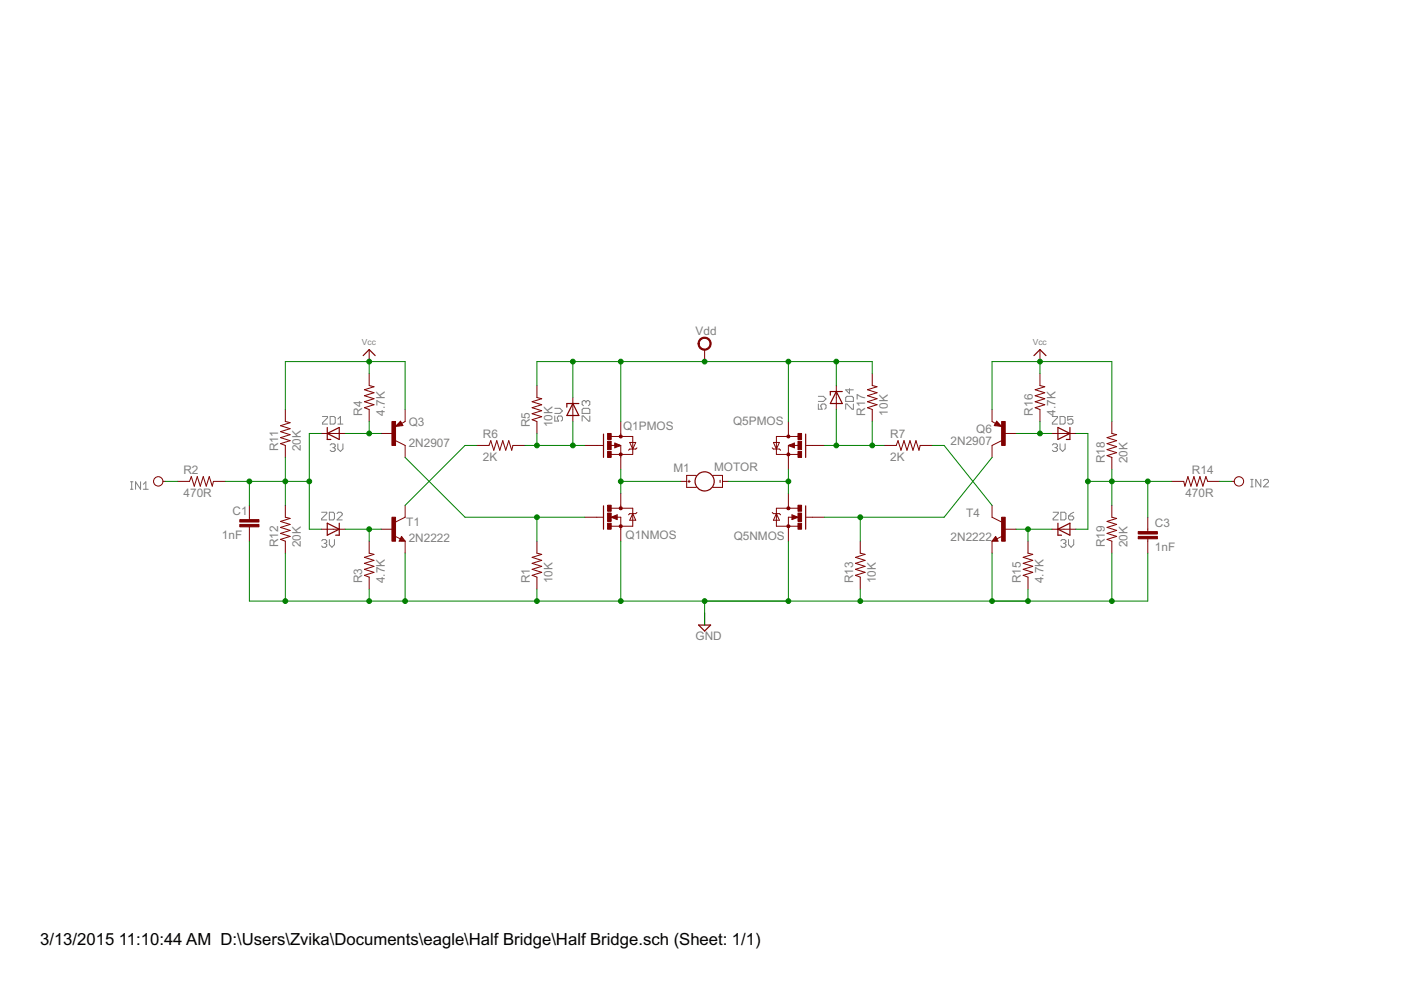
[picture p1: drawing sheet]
<?xml version="1.0" encoding="utf-8"?>
<!DOCTYPE eagle SYSTEM "eagle.dtd">
<!--
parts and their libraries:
SparkFun-DiscreteSemi: Licensing: Creative Commons ShareAlike 4.0 International - https://creativecommons.org/licenses/by-sa/4.0
-->
<eagle version="7.2.0">
<drawing>
<settings>
<setting alwaysvectorfont="no"/>
<setting verticaltext="up"/>
</settings>
<grid distance="0.1" unitdist="inch" unit="inch" style="lines" multiple="1" display="no" altdistance="0.01" altunitdist="inch" altunit="inch"/>
<schematic xreflabel="%F%N/%S.%C%R" xrefpart="/%S.%C%R">
<libraries>
<library name="SparkFun-DiscreteSemi">
<symbols>
<symbol name="MOSFET-NCHANNEL">
<wire x1="-3.6576" y1="2.413" x2="-3.6576" y2="-2.54" width="0.254" layer="94"/>
<wire x1="0" y1="1.905" x2="-2.0066" y2="1.905" width="0.1524" layer="94"/>
<wire x1="0" y1="0" x2="0" y2="-1.905" width="0.1524" layer="94"/>
<wire x1="-2.032" y1="-1.905" x2="0" y2="-1.905" width="0.1524" layer="94"/>
<wire x1="0" y1="2.54" x2="0" y2="1.905" width="0.1524" layer="94"/>
<wire x1="0" y1="1.905" x2="2.54" y2="1.905" width="0.1524" layer="94"/>
<wire x1="2.54" y1="-1.905" x2="0" y2="-1.905" width="0.1524" layer="94"/>
<wire x1="0" y1="-1.905" x2="0" y2="-2.54" width="0.1524" layer="94"/>
<wire x1="-3.81" y1="0" x2="-5.08" y2="0" width="0.1524" layer="94"/>
<wire x1="-2.032" y1="0" x2="-0.762" y2="-0.508" width="0.1524" layer="94"/>
<wire x1="-0.762" y1="-0.508" x2="-0.762" y2="0.508" width="0.1524" layer="94"/>
<wire x1="-0.762" y1="0.508" x2="-2.032" y2="0" width="0.1524" layer="94"/>
<wire x1="-0.889" y1="0" x2="0" y2="0" width="0.1524" layer="94"/>
<wire x1="-0.889" y1="0.254" x2="-1.778" y2="0" width="0.3048" layer="94"/>
<wire x1="-1.778" y1="0" x2="-0.889" y2="-0.254" width="0.3048" layer="94"/>
<wire x1="-0.889" y1="-0.254" x2="-0.889" y2="0" width="0.3048" layer="94"/>
<wire x1="-0.889" y1="0" x2="-1.143" y2="0" width="0.3048" layer="94"/>
<wire x1="2.54" y1="1.905" x2="2.54" y2="0.762" width="0.1524" layer="94"/>
<wire x1="2.54" y1="0.762" x2="2.54" y2="-1.905" width="0.1524" layer="94"/>
<wire x1="2.54" y1="0.762" x2="1.905" y2="-0.635" width="0.1524" layer="94"/>
<wire x1="1.905" y1="-0.635" x2="3.175" y2="-0.635" width="0.1524" layer="94"/>
<wire x1="3.175" y1="-0.635" x2="2.54" y2="0.762" width="0.1524" layer="94"/>
<wire x1="1.905" y1="0.762" x2="2.54" y2="0.762" width="0.1524" layer="94"/>
<wire x1="2.54" y1="0.762" x2="3.175" y2="0.762" width="0.1524" layer="94"/>
<wire x1="3.175" y1="0.762" x2="3.429" y2="1.016" width="0.1524" layer="94"/>
<wire x1="1.905" y1="0.762" x2="1.651" y2="0.508" width="0.1524" layer="94"/>
<circle x="0" y="-1.905" radius="0.127" width="0.4064" layer="94"/>
<circle x="0" y="1.905" radius="0.127" width="0.4064" layer="94"/>
<text x="5.08" y="2.54" size="1.778" layer="95">&gt;NAME</text>
<text x="5.08" y="0" size="1.778" layer="96">&gt;VALUE</text>
<text x="-1.27" y="2.54" size="0.8128" layer="93">D</text>
<text x="-1.27" y="-3.556" size="0.8128" layer="93">S</text>
<text x="-5.08" y="-1.27" size="0.8128" layer="93">G</text>
<rectangle x1="-2.794" y1="-2.54" x2="-2.032" y2="-1.27" layer="94"/>
<rectangle x1="-2.794" y1="1.27" x2="-2.032" y2="2.54" layer="94"/>
<rectangle x1="-2.794" y1="-0.889" x2="-2.032" y2="0.889" layer="94"/>
<pin name="G" x="-7.62" y="0" visible="off" length="short" direction="pas"/>
<pin name="D" x="0" y="5.08" visible="off" length="short" direction="pas" rot="R270"/>
<pin name="S" x="0" y="-5.08" visible="off" length="short" direction="pas" rot="R90"/>
</symbol>
<symbol name="MOSFET-PCHANNEL">
<wire x1="-3.6576" y1="2.413" x2="-3.6576" y2="-2.54" width="0.254" layer="94"/>
<wire x1="0" y1="1.905" x2="-2.0066" y2="1.905" width="0.1524" layer="94"/>
<wire x1="0" y1="0" x2="0" y2="-1.905" width="0.1524" layer="94"/>
<wire x1="-2.032" y1="-1.905" x2="0" y2="-1.905" width="0.1524" layer="94"/>
<wire x1="0" y1="2.54" x2="0" y2="1.905" width="0.1524" layer="94"/>
<wire x1="0" y1="1.905" x2="2.54" y2="1.905" width="0.1524" layer="94"/>
<wire x1="2.54" y1="-1.905" x2="0" y2="-1.905" width="0.1524" layer="94"/>
<wire x1="0" y1="-1.905" x2="0" y2="-2.54" width="0.1524" layer="94"/>
<wire x1="2.54" y1="-1.905" x2="2.54" y2="-0.762" width="0.1524" layer="94"/>
<wire x1="2.54" y1="-0.762" x2="2.54" y2="1.905" width="0.1524" layer="94"/>
<wire x1="2.54" y1="-0.762" x2="3.175" y2="0.635" width="0.1524" layer="94"/>
<wire x1="3.175" y1="0.635" x2="1.905" y2="0.635" width="0.1524" layer="94"/>
<wire x1="1.905" y1="0.635" x2="2.54" y2="-0.762" width="0.1524" layer="94"/>
<wire x1="3.175" y1="-0.762" x2="2.54" y2="-0.762" width="0.1524" layer="94"/>
<wire x1="2.54" y1="-0.762" x2="1.905" y2="-0.762" width="0.1524" layer="94"/>
<wire x1="1.905" y1="-0.762" x2="1.651" y2="-1.016" width="0.1524" layer="94"/>
<wire x1="3.175" y1="-0.762" x2="3.429" y2="-0.508" width="0.1524" layer="94"/>
<wire x1="0" y1="0" x2="-1.27" y2="0.508" width="0.1524" layer="94"/>
<wire x1="-1.27" y1="0.508" x2="-1.27" y2="-0.508" width="0.1524" layer="94"/>
<wire x1="-1.27" y1="-0.508" x2="0" y2="0" width="0.1524" layer="94"/>
<wire x1="-1.143" y1="0" x2="-2.032" y2="0" width="0.1524" layer="94"/>
<wire x1="-1.143" y1="-0.254" x2="-0.254" y2="0" width="0.3048" layer="94"/>
<wire x1="-0.254" y1="0" x2="-1.143" y2="0.254" width="0.3048" layer="94"/>
<wire x1="-1.143" y1="0.254" x2="-1.143" y2="0" width="0.3048" layer="94"/>
<wire x1="-1.143" y1="0" x2="-0.889" y2="0" width="0.3048" layer="94"/>
<wire x1="-3.81" y1="0" x2="-5.08" y2="0" width="0.1524" layer="94"/>
<circle x="0" y="-1.905" radius="0.127" width="0.4064" layer="94"/>
<circle x="0" y="1.905" radius="0.127" width="0.4064" layer="94"/>
<text x="5.08" y="2.54" size="1.778" layer="95">&gt;NAME</text>
<text x="5.08" y="0" size="1.778" layer="96">&gt;VALUE</text>
<text x="-1.27" y="2.54" size="0.8128" layer="93">D</text>
<text x="-1.27" y="-3.556" size="0.8128" layer="93">S</text>
<text x="-5.08" y="-1.27" size="0.8128" layer="93">G</text>
<rectangle x1="-2.794" y1="-2.54" x2="-2.032" y2="-1.27" layer="94"/>
<rectangle x1="-2.794" y1="1.27" x2="-2.032" y2="2.54" layer="94"/>
<rectangle x1="-2.794" y1="-0.889" x2="-2.032" y2="0.889" layer="94"/>
<pin name="G" x="-7.62" y="0" visible="off" length="short" direction="pas"/>
<pin name="D" x="0" y="5.08" visible="off" length="short" direction="pas" rot="R270"/>
<pin name="S" x="0" y="-5.08" visible="off" length="short" direction="pas" rot="R90"/>
</symbol>
</symbols>
<devicesets>
<deviceset name="IRF7509" prefix="Q" uservalue="yes">
<gates>
<gate name="NMOS" symbol="MOSFET-NCHANNEL" x="-2.54" y="0"/>
<gate name="PMOS" symbol="MOSFET-PCHANNEL" x="-2.54" y="-20.32"/>
</gates>
<devices>
<device name="" package="MSOP8">
<connects>
<connect gate="NMOS" pin="D" pad="7 8"/>
<connect gate="NMOS" pin="G" pad="2"/>
<connect gate="NMOS" pin="S" pad="1"/>
<connect gate="PMOS" pin="D" pad="5 6"/>
<connect gate="PMOS" pin="G" pad="4"/>
<connect gate="PMOS" pin="S" pad="3"/>
</connects>
<technologies>
<technology name="">
<attribute name="PROD_ID" value="TRANS-07913"/>
</technology>
</technologies>
</device>
</devices>
</deviceset>
</devicesets>
</library>
<library name="adafruit">
<symbols>
<symbol name="NPN">
<wire x1="2.54" y1="2.54" x2="0.508" y2="1.524" width="0.1524" layer="94"/>
<wire x1="1.778" y1="-1.524" x2="2.54" y2="-2.54" width="0.1524" layer="94"/>
<wire x1="2.54" y1="-2.54" x2="1.27" y2="-2.54" width="0.1524" layer="94"/>
<wire x1="1.27" y1="-2.54" x2="1.778" y2="-1.524" width="0.1524" layer="94"/>
<wire x1="1.54" y1="-2.04" x2="0.308" y2="-1.424" width="0.1524" layer="94"/>
<wire x1="1.524" y1="-2.413" x2="2.286" y2="-2.413" width="0.254" layer="94"/>
<wire x1="2.286" y1="-2.413" x2="1.778" y2="-1.778" width="0.254" layer="94"/>
<wire x1="1.778" y1="-1.778" x2="1.524" y2="-2.286" width="0.254" layer="94"/>
<wire x1="1.524" y1="-2.286" x2="1.905" y2="-2.286" width="0.254" layer="94"/>
<wire x1="1.905" y1="-2.286" x2="1.778" y2="-2.032" width="0.254" layer="94"/>
<text x="-10.16" y="7.62" size="1.778" layer="95">&gt;NAME</text>
<text x="-10.16" y="5.08" size="1.778" layer="96">&gt;VALUE</text>
<rectangle x1="-0.254" y1="-2.54" x2="0.508" y2="2.54" layer="94"/>
<pin name="B" x="-2.54" y="0" visible="off" length="short" direction="pas" swaplevel="1"/>
<pin name="E" x="2.54" y="-5.08" visible="off" length="short" direction="pas" swaplevel="3" rot="R90"/>
<pin name="C" x="2.54" y="5.08" visible="off" length="short" direction="pas" swaplevel="2" rot="R270"/>
</symbol>
<symbol name="PNP">
<wire x1="2.086" y1="1.678" x2="1.578" y2="2.594" width="0.1524" layer="94"/>
<wire x1="1.578" y1="2.594" x2="0.516" y2="1.478" width="0.1524" layer="94"/>
<wire x1="0.516" y1="1.478" x2="2.086" y2="1.678" width="0.1524" layer="94"/>
<wire x1="2.54" y1="2.54" x2="1.808" y2="2.124" width="0.1524" layer="94"/>
<wire x1="2.54" y1="-2.54" x2="0.508" y2="-1.524" width="0.1524" layer="94"/>
<wire x1="1.905" y1="1.778" x2="1.524" y2="2.413" width="0.254" layer="94"/>
<wire x1="1.524" y1="2.413" x2="0.762" y2="1.651" width="0.254" layer="94"/>
<wire x1="0.762" y1="1.651" x2="1.778" y2="1.778" width="0.254" layer="94"/>
<wire x1="1.778" y1="1.778" x2="1.524" y2="2.159" width="0.254" layer="94"/>
<wire x1="1.524" y1="2.159" x2="1.143" y2="1.905" width="0.254" layer="94"/>
<wire x1="1.143" y1="1.905" x2="1.524" y2="1.905" width="0.254" layer="94"/>
<text x="-10.16" y="7.62" size="1.778" layer="95">&gt;NAME</text>
<text x="-10.16" y="5.08" size="1.778" layer="96">&gt;VALUE</text>
<rectangle x1="-0.254" y1="-2.54" x2="0.508" y2="2.54" layer="94"/>
<pin name="B" x="-2.54" y="0" visible="off" length="short" direction="pas"/>
<pin name="E" x="2.54" y="5.08" visible="off" length="short" direction="pas" rot="R270"/>
<pin name="C" x="2.54" y="-5.08" visible="off" length="short" direction="pas" rot="R90"/>
</symbol>
</symbols>
<devicesets>
<deviceset name="2N2222" prefix="T">
<gates>
<gate name="G$1" symbol="NPN" x="0" y="0"/>
</gates>
<devices>
<device name="" package="TO92-EBC-OVAL">
<connects>
<connect gate="G$1" pin="B" pad="B"/>
<connect gate="G$1" pin="C" pad="C"/>
<connect gate="G$1" pin="E" pad="E"/>
</connects>
<technologies>
<technology name=""/>
</technologies>
</device>
</devices>
</deviceset>
<deviceset name="2N2907*" prefix="Q">
<gates>
<gate name="G$1" symbol="PNP" x="0" y="0"/>
</gates>
<devices>
<device name="" package="TO92-EBC-OVAL">
<connects>
<connect gate="G$1" pin="B" pad="B"/>
<connect gate="G$1" pin="C" pad="C"/>
<connect gate="G$1" pin="E" pad="E"/>
</connects>
<technologies>
<technology name=""/>
</technologies>
</device>
</devices>
</deviceset>
</devicesets>
</library>
<library name="ATTiny Fuse Reset with 12V Charge Pump">
<symbols>
<symbol name="ZENER">
<wire x1="-1.27" y1="-1.27" x2="1.27" y2="0" width="0.254" layer="94"/>
<wire x1="1.27" y1="0" x2="-1.27" y2="1.27" width="0.254" layer="94"/>
<wire x1="1.27" y1="1.27" x2="1.27" y2="0" width="0.254" layer="94"/>
<wire x1="-1.27" y1="1.27" x2="-1.27" y2="-1.27" width="0.254" layer="94"/>
<wire x1="1.27" y1="0" x2="1.27" y2="-1.27" width="0.254" layer="94"/>
<wire x1="1.27" y1="-1.27" x2="0.508" y2="-1.27" width="0.254" layer="94"/>
<pin name="A" x="-2.54" y="0" visible="off" length="short" direction="pas"/>
<pin name="C" x="2.54" y="0" visible="off" length="short" direction="pas" rot="R180"/>
<text x="-2.54" y="1.905" size="1.778" layer="95" font="vector">&gt;NAME</text>
<text x="-2.54" y="-3.8989" size="1.778" layer="96" font="vector">&gt;VALUE</text>
</symbol>
<symbol name="VCC">
<wire x1="-1.27" y1="-1.27" x2="0" y2="0" width="0.254" layer="94"/>
<wire x1="0" y1="0" x2="1.27" y2="-1.27" width="0.254" layer="94"/>
<pin name="VCC" x="0" y="-2.54" visible="off" length="short" direction="sup" rot="R90"/>
<text x="-1.524" y="1.016" size="1.27" layer="96">&gt;VALUE</text>
</symbol>
<symbol name="GND">
<wire x1="-1.27" y1="0" x2="1.27" y2="0" width="0.254" layer="94"/>
<wire x1="1.27" y1="0" x2="0" y2="-1.27" width="0.254" layer="94"/>
<wire x1="0" y1="-1.27" x2="-1.27" y2="0" width="0.254" layer="94"/>
<pin name="GND" x="0" y="2.54" visible="off" length="short" direction="sup" rot="R270"/>
<text x="-1.905" y="-3.175" size="1.778" layer="96">&gt;VALUE</text>
</symbol>
</symbols>
<devicesets>
<deviceset name="ZENER" prefix="ZD" uservalue="yes">
<gates>
<gate name="G$1" symbol="ZENER" x="0" y="0"/>
</gates>
<devices>
<device name="SOD-123" package="SOD-123">
<connects>
<connect gate="G$1" pin="A" pad="A"/>
<connect gate="G$1" pin="C" pad="C"/>
</connects>
<technologies>
<technology name=""/>
</technologies>
</device>
<device name="SOD-323F" package="SOD-323F">
<connects>
<connect gate="G$1" pin="A" pad="A"/>
<connect gate="G$1" pin="C" pad="C"/>
</connects>
<technologies>
<technology name=""/>
</technologies>
</device>
</devices>
</deviceset>
<deviceset name="VCC" prefix="P+">
<gates>
<gate name="VCC" symbol="VCC" x="0" y="0"/>
</gates>
<devices>
<device name="">
<technologies>
<technology name=""/>
</technologies>
</device>
</devices>
</deviceset>
<deviceset name="GND" prefix="SUPPLY">
<gates>
<gate name="GND" symbol="GND" x="0" y="0"/>
</gates>
<devices>
<device name="">
<technologies>
<technology name=""/>
</technologies>
</device>
</devices>
</deviceset>
</devicesets>
</library>
<library name="ATtami">
<symbols>
<symbol name="RESISTOR">
<wire x1="-2.54" y1="0" x2="-2.159" y2="1.016" width="0.1524" layer="94"/>
<wire x1="-2.159" y1="1.016" x2="-1.524" y2="-1.016" width="0.1524" layer="94"/>
<wire x1="-1.524" y1="-1.016" x2="-0.889" y2="1.016" width="0.1524" layer="94"/>
<wire x1="-0.889" y1="1.016" x2="-0.254" y2="-1.016" width="0.1524" layer="94"/>
<wire x1="-0.254" y1="-1.016" x2="0.381" y2="1.016" width="0.1524" layer="94"/>
<wire x1="0.381" y1="1.016" x2="1.016" y2="-1.016" width="0.1524" layer="94"/>
<wire x1="1.016" y1="-1.016" x2="1.651" y2="1.016" width="0.1524" layer="94"/>
<wire x1="1.651" y1="1.016" x2="2.286" y2="-1.016" width="0.1524" layer="94"/>
<wire x1="2.286" y1="-1.016" x2="2.54" y2="0" width="0.1524" layer="94"/>
<text x="-3.81" y="1.4986" size="1.778" layer="95">&gt;NAME</text>
<text x="-3.81" y="-3.302" size="1.778" layer="96">&gt;VALUE</text>
<pin name="2" x="5.08" y="0" visible="off" length="short" direction="pas" swaplevel="1" rot="R180"/>
<pin name="1" x="-5.08" y="0" visible="off" length="short" direction="pas" swaplevel="1"/>
</symbol>
<symbol name="CAP">
<wire x1="0" y1="2.54" x2="0" y2="2.032" width="0.1524" layer="94"/>
<wire x1="0" y1="0" x2="0" y2="0.508" width="0.1524" layer="94"/>
<text x="1.524" y="2.921" size="1.778" layer="95">&gt;NAME</text>
<text x="1.524" y="-2.159" size="1.778" layer="96">&gt;VALUE</text>
<rectangle x1="-2.032" y1="0.508" x2="2.032" y2="1.016" layer="94"/>
<rectangle x1="-2.032" y1="1.524" x2="2.032" y2="2.032" layer="94"/>
<pin name="1" x="0" y="5.08" visible="off" length="short" direction="pas" swaplevel="1" rot="R270"/>
<pin name="2" x="0" y="-2.54" visible="off" length="short" direction="pas" swaplevel="1" rot="R90"/>
</symbol>
</symbols>
<devicesets>
<deviceset name="RESISTOR" prefix="R" uservalue="yes">
<gates>
<gate name="G$1" symbol="RESISTOR" x="0" y="0"/>
</gates>
<devices>
<device name="0805-RES" package="0805">
<connects>
<connect gate="G$1" pin="1" pad="1"/>
<connect gate="G$1" pin="2" pad="2"/>
</connects>
<technologies>
<technology name=""/>
</technologies>
</device>
</devices>
</deviceset>
<deviceset name="CAP" prefix="C" uservalue="yes">
<gates>
<gate name="G$1" symbol="CAP" x="0" y="0"/>
</gates>
<devices>
<device name="0805" package="0805">
<connects>
<connect gate="G$1" pin="1" pad="1"/>
<connect gate="G$1" pin="2" pad="2"/>
</connects>
<technologies>
<technology name=""/>
</technologies>
</device>
</devices>
</deviceset>
</devicesets>
</library>
<library name="supply2">
<symbols>
<symbol name="VCC">
<circle x="0" y="1.27" radius="1.27" width="0.254" layer="94"/>
<text x="-1.905" y="3.175" size="1.778" layer="96">&gt;VALUE</text>
<pin name="VCC" x="0" y="-2.54" visible="off" length="short" direction="sup" rot="R90"/>
</symbol>
</symbols>
<devicesets>
<deviceset name="VCC" prefix="SUPPLY">
<gates>
<gate name="G$1" symbol="VCC" x="0" y="0"/>
</gates>
<devices>
<device name="">
<technologies>
<technology name=""/>
</technologies>
</device>
</devices>
</deviceset>
</devicesets>
</library>
<library name="dp_devices">
<symbols>
<symbol name="TERMINAL">
<text x="-2.54" y="0.635" size="1.778" layer="95" font="vector" ratio="12">&gt;NAME</text>
<pin name="P" x="0" y="-2.54" visible="off" length="short" direction="pas" function="dot" rot="R90"/>
</symbol>
</symbols>
<devicesets>
<deviceset name="PAD_TERMINAL" prefix="T">
<gates>
<gate name="T" symbol="TERMINAL" x="0" y="0"/>
</gates>
<devices>
<device name="-4.1MMROUND" package="PAD_ROUND_4.1MM">
<connects>
<connect gate="T" pin="P" pad="P"/>
</connects>
<technologies>
<technology name=""/>
</technologies>
</device>
</devices>
</deviceset>
</devicesets>
</library>
<library name="SparkFun-Electromechanical">
<symbols>
<symbol name="MOTOR">
<wire x1="-1.27" y1="3.81" x2="-1.27" y2="1.778" width="0.2032" layer="94"/>
<wire x1="-1.27" y1="3.81" x2="0" y2="3.81" width="0.2032" layer="94"/>
<wire x1="0" y1="3.81" x2="1.27" y2="3.81" width="0.2032" layer="94"/>
<wire x1="1.27" y1="3.81" x2="1.27" y2="1.778" width="0.2032" layer="94"/>
<wire x1="1.27" y1="-3.81" x2="1.27" y2="-1.778" width="0.2032" layer="94"/>
<wire x1="1.27" y1="-3.81" x2="0" y2="-3.81" width="0.2032" layer="94"/>
<wire x1="0" y1="-3.81" x2="-1.27" y2="-3.81" width="0.2032" layer="94"/>
<wire x1="-1.27" y1="-3.81" x2="-1.27" y2="-1.778" width="0.2032" layer="94"/>
<wire x1="0" y1="5.08" x2="0" y2="3.81" width="0.1524" layer="94"/>
<wire x1="0" y1="-5.08" x2="0" y2="-3.81" width="0.1524" layer="94"/>
<wire x1="0.254" y1="3.302" x2="-0.254" y2="3.302" width="0.1524" layer="94"/>
<wire x1="0" y1="3.556" x2="0" y2="3.048" width="0.1524" layer="94"/>
<wire x1="0.254" y1="-3.302" x2="-0.254" y2="-3.302" width="0.1524" layer="94"/>
<circle x="0" y="0" radius="2.032" width="0.254" layer="94"/>
<text x="2.54" y="0" size="1.778" layer="95">&gt;NAME</text>
<text x="2.54" y="-2.54" size="1.778" layer="96">&gt;VALUE</text>
<pin name="+" x="0" y="5.08" visible="off" length="point" rot="R270"/>
<pin name="-" x="0" y="-5.08" visible="off" length="point" rot="R270"/>
</symbol>
</symbols>
<devicesets>
<deviceset name="MOTOR">
<gates>
<gate name="G$1" symbol="MOTOR" x="0" y="0"/>
</gates>
<devices>
<device name="10MM" package="VIBE-MOTOR-10MM">
<connects>
<connect gate="G$1" pin="+" pad="+"/>
<connect gate="G$1" pin="-" pad="-"/>
</connects>
<technologies>
<technology name=""/>
</technologies>
</device>
</devices>
</deviceset>
</devicesets>
</library>
</libraries>
<attributes>
</attributes>
<variantdefs>
</variantdefs>
<classes>
<class number="0" name="default" width="0" drill="0">
</class>
</classes>
<parts>
<part name="Q1" library="SparkFun-DiscreteSemi" deviceset="IRF7509" device=""/>
<part name="T1" library="adafruit" deviceset="2N2222" device=""/>
<part name="Q3" library="adafruit" deviceset="2N2907*" device=""/>
<part name="ZD1" library="ATTiny Fuse Reset with 12V Charge Pump" deviceset="ZENER" device="SOD-123" value="3V"/>
<part name="ZD2" library="ATTiny Fuse Reset with 12V Charge Pump" deviceset="ZENER" device="SOD-123" value="3V"/>
<part name="R1" library="ATtami" deviceset="RESISTOR" device="0805-RES" value="10K"/>
<part name="R2" library="ATtami" deviceset="RESISTOR" device="0805-RES" value="470R"/>
<part name="R3" library="ATtami" deviceset="RESISTOR" device="0805-RES" value="4.7K"/>
<part name="R4" library="ATtami" deviceset="RESISTOR" device="0805-RES" value="4.7K"/>
<part name="R5" library="ATtami" deviceset="RESISTOR" device="0805-RES" value="10K"/>
<part name="C1" library="ATtami" deviceset="CAP" device="0805" value="1nF"/>
<part name="R11" library="ATtami" deviceset="RESISTOR" device="0805-RES" value="20K"/>
<part name="R12" library="ATtami" deviceset="RESISTOR" device="0805-RES" value="20K"/>
<part name="P+1" library="ATTiny Fuse Reset with 12V Charge Pump" deviceset="VCC" device="" value="Vcc"/>
<part name="SUPPLY1" library="supply2" deviceset="VCC" device="" value="Vdd"/>
<part name="IN1" library="dp_devices" deviceset="PAD_TERMINAL" device="-4.1MMROUND" value="IN1"/>
<part name="Q5" library="SparkFun-DiscreteSemi" deviceset="IRF7509" device=""/>
<part name="T4" library="adafruit" deviceset="2N2222" device=""/>
<part name="Q6" library="adafruit" deviceset="2N2907*" device=""/>
<part name="ZD5" library="ATTiny Fuse Reset with 12V Charge Pump" deviceset="ZENER" device="SOD-123" value="3V"/>
<part name="ZD6" library="ATTiny Fuse Reset with 12V Charge Pump" deviceset="ZENER" device="SOD-123" value="3V"/>
<part name="R13" library="ATtami" deviceset="RESISTOR" device="0805-RES" value="10K"/>
<part name="R14" library="ATtami" deviceset="RESISTOR" device="0805-RES" value="470R"/>
<part name="R15" library="ATtami" deviceset="RESISTOR" device="0805-RES" value="4.7K"/>
<part name="R16" library="ATtami" deviceset="RESISTOR" device="0805-RES" value="4.7K"/>
<part name="R17" library="ATtami" deviceset="RESISTOR" device="0805-RES" value="10K"/>
<part name="C3" library="ATtami" deviceset="CAP" device="0805" value="1nF"/>
<part name="R18" library="ATtami" deviceset="RESISTOR" device="0805-RES" value="20K"/>
<part name="R19" library="ATtami" deviceset="RESISTOR" device="0805-RES" value="20K"/>
<part name="P+2" library="ATTiny Fuse Reset with 12V Charge Pump" deviceset="VCC" device="" value="Vcc"/>
<part name="IN2" library="dp_devices" deviceset="PAD_TERMINAL" device="-4.1MMROUND"/>
<part name="ZD3" library="ATTiny Fuse Reset with 12V Charge Pump" deviceset="ZENER" device="SOD-123" value="5V"/>
<part name="ZD4" library="ATTiny Fuse Reset with 12V Charge Pump" deviceset="ZENER" device="SOD-123" value="5V"/>
<part name="R6" library="ATtami" deviceset="RESISTOR" device="0805-RES" value="2K"/>
<part name="R7" library="ATtami" deviceset="RESISTOR" device="0805-RES" value="2K"/>
<part name="SUPPLY3" library="ATTiny Fuse Reset with 12V Charge Pump" deviceset="GND" device=""/>
<part name="M1" library="SparkFun-Electromechanical" deviceset="MOTOR" device="10MM" value="MOTOR"/>
</parts>
<sheets>
<sheet>
<plain>
</plain>
<instances>
<instance part="Q1" gate="NMOS" x="60.96" y="48.26" smashed="yes">
<attribute name="NAME" x="61.976" y="43.688" size="1.778" layer="95"/>
<attribute name="VALUE" x="66.04" y="48.26" size="1.778" layer="96"/>
</instance>
<instance part="Q1" gate="PMOS" x="60.96" y="63.5" smashed="yes">
<attribute name="NAME" x="61.468" y="66.802" size="1.778" layer="95"/>
<attribute name="VALUE" x="66.04" y="63.5" size="1.778" layer="96"/>
</instance>
<instance part="T1" gate="G$1" x="12.7" y="45.72" smashed="yes">
<attribute name="NAME" x="15.494" y="46.482" size="1.778" layer="95"/>
<attribute name="VALUE" x="16.002" y="42.926" size="1.778" layer="96"/>
</instance>
<instance part="Q3" gate="G$1" x="12.7" y="66.04" smashed="yes">
<attribute name="NAME" x="16.002" y="67.564" size="1.778" layer="95"/>
<attribute name="VALUE" x="16.002" y="63.246" size="1.778" layer="96"/>
</instance>
<instance part="ZD1" gate="G$1" x="0" y="66.04" rot="MR0"/>
<instance part="ZD2" gate="G$1" x="0" y="45.72"/>
<instance part="R1" gate="G$1" x="43.18" y="38.1" rot="R90"/>
<instance part="R2" gate="G$1" x="-27.94" y="55.88"/>
<instance part="R3" gate="G$1" x="7.62" y="38.1" rot="R90"/>
<instance part="R4" gate="G$1" x="7.62" y="73.66" rot="R90"/>
<instance part="R5" gate="G$1" x="43.18" y="71.12" rot="R90"/>
<instance part="C1" gate="G$1" x="-17.78" y="45.72" smashed="yes">
<attribute name="NAME" x="-21.336" y="48.641" size="1.778" layer="95"/>
<attribute name="VALUE" x="-19.304" y="45.339" size="1.778" layer="96" rot="R180"/>
</instance>
<instance part="R11" gate="G$1" x="-10.16" y="66.04" rot="R90"/>
<instance part="R12" gate="G$1" x="-10.16" y="45.72" rot="R90"/>
<instance part="P+1" gate="VCC" x="7.62" y="83.82"/>
<instance part="SUPPLY1" gate="G$1" x="78.74" y="83.82"/>
<instance part="IN1" gate="T" x="-38.1" y="55.88" smashed="yes" rot="R90">
<attribute name="NAME" x="-38.735" y="55.88" size="1.778" layer="95" font="vector" ratio="12" rot="R180"/>
</instance>
<instance part="Q5" gate="NMOS" x="96.52" y="48.26" smashed="yes" rot="MR0">
<attribute name="NAME" x="95.758" y="43.434" size="1.778" layer="95" rot="MR0"/>
<attribute name="VALUE" x="91.44" y="48.26" size="1.778" layer="96" rot="MR0"/>
</instance>
<instance part="Q5" gate="PMOS" x="96.52" y="63.5" smashed="yes" rot="MR0">
<attribute name="NAME" x="95.504" y="67.818" size="1.778" layer="95" rot="MR0"/>
<attribute name="VALUE" x="91.44" y="63.5" size="1.778" layer="96" rot="MR0"/>
</instance>
<instance part="T4" gate="G$1" x="142.24" y="45.72" smashed="yes" rot="MR0">
<attribute name="NAME" x="137.16" y="48.26" size="1.778" layer="95" rot="MR0"/>
<attribute name="VALUE" x="139.7" y="43.18" size="1.778" layer="96" rot="MR0"/>
</instance>
<instance part="Q6" gate="G$1" x="142.24" y="66.04" smashed="yes" rot="MR0">
<attribute name="NAME" x="139.7" y="66.04" size="1.778" layer="95" rot="MR0"/>
<attribute name="VALUE" x="139.7" y="63.5" size="1.778" layer="96" rot="MR0"/>
</instance>
<instance part="ZD5" gate="G$1" x="154.94" y="66.04"/>
<instance part="ZD6" gate="G$1" x="154.94" y="45.72" rot="MR0"/>
<instance part="R13" gate="G$1" x="111.76" y="38.1" rot="R90"/>
<instance part="R14" gate="G$1" x="182.88" y="55.88" rot="MR0"/>
<instance part="R15" gate="G$1" x="147.32" y="38.1" rot="R90"/>
<instance part="R16" gate="G$1" x="149.86" y="73.66" rot="R90"/>
<instance part="R17" gate="G$1" x="114.3" y="73.66" rot="R90"/>
<instance part="C3" gate="G$1" x="172.72" y="43.18"/>
<instance part="R18" gate="G$1" x="165.1" y="63.5" rot="R90"/>
<instance part="R19" gate="G$1" x="165.1" y="45.72" rot="R90"/>
<instance part="P+2" gate="VCC" x="149.86" y="83.82"/>
<instance part="IN2" gate="T" x="193.04" y="55.88" smashed="yes" rot="MR90">
<attribute name="NAME" x="194.437" y="56.388" size="1.778" layer="95" font="vector" ratio="12" rot="MR180"/>
</instance>
<instance part="ZD3" gate="G$1" x="50.8" y="71.12" rot="MR90"/>
<instance part="ZD4" gate="G$1" x="106.68" y="73.66" rot="MR90"/>
<instance part="R6" gate="G$1" x="35.56" y="63.5"/>
<instance part="R7" gate="G$1" x="121.92" y="63.5"/>
<instance part="SUPPLY3" gate="GND" x="78.74" y="25.4"/>
<instance part="M1" gate="G$1" x="78.74" y="55.88" smashed="yes" rot="R90">
<attribute name="NAME" x="72.136" y="57.912" size="1.778" layer="95"/>
<attribute name="VALUE" x="80.772" y="58.166" size="1.778" layer="96"/>
</instance>
</instances>
<busses>
</busses>
<nets>
<net name="N$2" class="0">
<segment>
<pinref part="T1" gate="G$1" pin="B"/>
<wire x1="10.16" y1="45.72" x2="7.62" y2="45.72" width="0.1524" layer="91"/>
<pinref part="R3" gate="G$1" pin="2"/>
<wire x1="7.62" y1="45.72" x2="7.62" y2="43.18" width="0.1524" layer="91"/>
<pinref part="ZD2" gate="G$1" pin="C"/>
<wire x1="7.62" y1="45.72" x2="2.54" y2="45.72" width="0.1524" layer="91"/>
<junction x="7.62" y="45.72"/>
</segment>
</net>
<net name="N$3" class="0">
<segment>
<pinref part="ZD1" gate="G$1" pin="A"/>
<pinref part="Q3" gate="G$1" pin="B"/>
<wire x1="2.54" y1="66.04" x2="7.62" y2="66.04" width="0.1524" layer="91"/>
<pinref part="R4" gate="G$1" pin="1"/>
<wire x1="7.62" y1="66.04" x2="10.16" y2="66.04" width="0.1524" layer="91"/>
<wire x1="7.62" y1="68.58" x2="7.62" y2="66.04" width="0.1524" layer="91"/>
<junction x="7.62" y="66.04"/>
</segment>
</net>
<net name="N$4" class="0">
<segment>
<pinref part="Q1" gate="NMOS" pin="G"/>
<pinref part="R1" gate="G$1" pin="2"/>
<wire x1="53.34" y1="48.26" x2="43.18" y2="48.26" width="0.1524" layer="91"/>
<wire x1="43.18" y1="48.26" x2="43.18" y2="43.18" width="0.1524" layer="91"/>
<pinref part="Q3" gate="G$1" pin="C"/>
<wire x1="15.24" y1="60.96" x2="27.94" y2="48.26" width="0.1524" layer="91"/>
<wire x1="27.94" y1="48.26" x2="43.18" y2="48.26" width="0.1524" layer="91"/>
<junction x="43.18" y="48.26"/>
</segment>
</net>
<net name="N$5" class="0">
<segment>
<pinref part="Q1" gate="PMOS" pin="G"/>
<pinref part="R5" gate="G$1" pin="1"/>
<wire x1="53.34" y1="63.5" x2="50.8" y2="63.5" width="0.1524" layer="91"/>
<wire x1="50.8" y1="63.5" x2="43.18" y2="63.5" width="0.1524" layer="91"/>
<wire x1="43.18" y1="63.5" x2="43.18" y2="66.04" width="0.1524" layer="91"/>
<junction x="43.18" y="63.5"/>
<pinref part="ZD3" gate="G$1" pin="A"/>
<wire x1="40.64" y1="63.5" x2="43.18" y2="63.5" width="0.1524" layer="91"/>
<wire x1="50.8" y1="68.58" x2="50.8" y2="63.5" width="0.1524" layer="91"/>
<pinref part="R6" gate="G$1" pin="2"/>
<junction x="50.8" y="63.5"/>
</segment>
</net>
<net name="N$9" class="0">
<segment>
<pinref part="R11" gate="G$1" pin="1"/>
<pinref part="R12" gate="G$1" pin="2"/>
<wire x1="-10.16" y1="60.96" x2="-10.16" y2="55.88" width="0.1524" layer="91"/>
<wire x1="-10.16" y1="50.8" x2="-10.16" y2="55.88" width="0.1524" layer="91"/>
<pinref part="ZD1" gate="G$1" pin="C"/>
<wire x1="-2.54" y1="66.04" x2="-5.08" y2="66.04" width="0.1524" layer="91"/>
<wire x1="-5.08" y1="66.04" x2="-5.08" y2="55.88" width="0.1524" layer="91"/>
<pinref part="ZD2" gate="G$1" pin="A"/>
<wire x1="-5.08" y1="55.88" x2="-5.08" y2="45.72" width="0.1524" layer="91"/>
<wire x1="-5.08" y1="45.72" x2="-2.54" y2="45.72" width="0.1524" layer="91"/>
<wire x1="-10.16" y1="55.88" x2="-5.08" y2="55.88" width="0.1524" layer="91"/>
<pinref part="R2" gate="G$1" pin="2"/>
<wire x1="-10.16" y1="55.88" x2="-17.78" y2="55.88" width="0.1524" layer="91"/>
<pinref part="C1" gate="G$1" pin="1"/>
<wire x1="-17.78" y1="55.88" x2="-22.86" y2="55.88" width="0.1524" layer="91"/>
<wire x1="-17.78" y1="50.8" x2="-17.78" y2="55.88" width="0.1524" layer="91"/>
<junction x="-17.78" y="55.88"/>
<junction x="-10.16" y="55.88"/>
<junction x="-5.08" y="55.88"/>
</segment>
</net>
<net name="N$10" class="0">
<segment>
<pinref part="Q1" gate="PMOS" pin="S"/>
<pinref part="Q1" gate="NMOS" pin="D"/>
<wire x1="60.96" y1="58.42" x2="60.96" y2="55.88" width="0.1524" layer="91"/>
<pinref part="M1" gate="G$1" pin="+"/>
<wire x1="60.96" y1="55.88" x2="60.96" y2="53.34" width="0.1524" layer="91"/>
<wire x1="73.66" y1="55.88" x2="60.96" y2="55.88" width="0.1524" layer="91"/>
<junction x="60.96" y="55.88"/>
</segment>
</net>
<net name="VCC" class="0">
<segment>
<pinref part="Q3" gate="G$1" pin="E"/>
<wire x1="15.24" y1="71.12" x2="15.24" y2="81.28" width="0.1524" layer="91"/>
<wire x1="15.24" y1="81.28" x2="7.62" y2="81.28" width="0.1524" layer="91"/>
<pinref part="R11" gate="G$1" pin="2"/>
<wire x1="7.62" y1="81.28" x2="-10.16" y2="81.28" width="0.1524" layer="91"/>
<wire x1="-10.16" y1="81.28" x2="-10.16" y2="71.12" width="0.1524" layer="91"/>
<pinref part="R4" gate="G$1" pin="2"/>
<wire x1="7.62" y1="78.74" x2="7.62" y2="81.28" width="0.1524" layer="91"/>
<junction x="7.62" y="81.28"/>
<pinref part="P+1" gate="VCC" pin="VCC"/>
</segment>
<segment>
<pinref part="Q1" gate="PMOS" pin="D"/>
<wire x1="60.96" y1="68.58" x2="60.96" y2="81.28" width="0.1524" layer="91"/>
<pinref part="R5" gate="G$1" pin="2"/>
<wire x1="78.74" y1="81.28" x2="60.96" y2="81.28" width="0.1524" layer="91"/>
<wire x1="60.96" y1="81.28" x2="50.8" y2="81.28" width="0.1524" layer="91"/>
<wire x1="50.8" y1="81.28" x2="43.18" y2="81.28" width="0.1524" layer="91"/>
<wire x1="43.18" y1="81.28" x2="43.18" y2="76.2" width="0.1524" layer="91"/>
<pinref part="SUPPLY1" gate="G$1" pin="VCC"/>
<junction x="78.74" y="81.28"/>
<pinref part="ZD3" gate="G$1" pin="C"/>
<wire x1="50.8" y1="73.66" x2="50.8" y2="81.28" width="0.1524" layer="91"/>
<junction x="50.8" y="81.28"/>
<pinref part="Q5" gate="PMOS" pin="D"/>
<wire x1="96.52" y1="68.58" x2="96.52" y2="81.28" width="0.1524" layer="91"/>
<pinref part="R17" gate="G$1" pin="2"/>
<wire x1="96.52" y1="81.28" x2="106.68" y2="81.28" width="0.1524" layer="91"/>
<wire x1="106.68" y1="81.28" x2="114.3" y2="81.28" width="0.1524" layer="91"/>
<wire x1="114.3" y1="81.28" x2="114.3" y2="78.74" width="0.1524" layer="91"/>
<junction x="96.52" y="81.28"/>
<pinref part="ZD4" gate="G$1" pin="C"/>
<wire x1="106.68" y1="76.2" x2="106.68" y2="81.28" width="0.1524" layer="91"/>
<junction x="106.68" y="81.28"/>
<wire x1="78.74" y1="81.28" x2="96.52" y2="81.28" width="0.1524" layer="91"/>
<junction x="60.96" y="81.28"/>
</segment>
<segment>
<pinref part="Q6" gate="G$1" pin="E"/>
<wire x1="139.7" y1="71.12" x2="139.7" y2="81.28" width="0.1524" layer="91"/>
<pinref part="R18" gate="G$1" pin="2"/>
<wire x1="149.86" y1="81.28" x2="139.7" y2="81.28" width="0.1524" layer="91"/>
<wire x1="149.86" y1="81.28" x2="165.1" y2="81.28" width="0.1524" layer="91"/>
<wire x1="165.1" y1="81.28" x2="165.1" y2="68.58" width="0.1524" layer="91"/>
<pinref part="R16" gate="G$1" pin="2"/>
<wire x1="149.86" y1="78.74" x2="149.86" y2="81.28" width="0.1524" layer="91"/>
<junction x="149.86" y="81.28"/>
<pinref part="P+2" gate="VCC" pin="VCC"/>
</segment>
</net>
<net name="N$6" class="0">
<segment>
<pinref part="R2" gate="G$1" pin="1"/>
<pinref part="IN1" gate="T" pin="P"/>
<wire x1="-35.56" y1="55.88" x2="-33.02" y2="55.88" width="0.1524" layer="91"/>
</segment>
</net>
<net name="N$8" class="0">
<segment>
<pinref part="T4" gate="G$1" pin="B"/>
<wire x1="144.78" y1="45.72" x2="147.32" y2="45.72" width="0.1524" layer="91"/>
<pinref part="R15" gate="G$1" pin="2"/>
<wire x1="147.32" y1="45.72" x2="147.32" y2="43.18" width="0.1524" layer="91"/>
<pinref part="ZD6" gate="G$1" pin="C"/>
<wire x1="147.32" y1="45.72" x2="152.4" y2="45.72" width="0.1524" layer="91"/>
<junction x="147.32" y="45.72"/>
</segment>
</net>
<net name="N$11" class="0">
<segment>
<pinref part="ZD5" gate="G$1" pin="A"/>
<pinref part="Q6" gate="G$1" pin="B"/>
<wire x1="152.4" y1="66.04" x2="149.86" y2="66.04" width="0.1524" layer="91"/>
<pinref part="R16" gate="G$1" pin="1"/>
<wire x1="149.86" y1="66.04" x2="144.78" y2="66.04" width="0.1524" layer="91"/>
<wire x1="149.86" y1="68.58" x2="149.86" y2="66.04" width="0.1524" layer="91"/>
<junction x="149.86" y="66.04"/>
</segment>
</net>
<net name="N$12" class="0">
<segment>
<pinref part="Q5" gate="NMOS" pin="G"/>
<pinref part="R13" gate="G$1" pin="2"/>
<wire x1="104.14" y1="48.26" x2="111.76" y2="48.26" width="0.1524" layer="91"/>
<wire x1="111.76" y1="48.26" x2="111.76" y2="43.18" width="0.1524" layer="91"/>
<pinref part="Q6" gate="G$1" pin="C"/>
<wire x1="139.7" y1="60.96" x2="129.54" y2="48.26" width="0.1524" layer="91"/>
<wire x1="129.54" y1="48.26" x2="111.76" y2="48.26" width="0.1524" layer="91"/>
<junction x="111.76" y="48.26"/>
</segment>
</net>
<net name="N$13" class="0">
<segment>
<pinref part="Q5" gate="PMOS" pin="G"/>
<pinref part="R17" gate="G$1" pin="1"/>
<wire x1="104.14" y1="63.5" x2="106.68" y2="63.5" width="0.1524" layer="91"/>
<wire x1="106.68" y1="63.5" x2="114.3" y2="63.5" width="0.1524" layer="91"/>
<wire x1="114.3" y1="63.5" x2="114.3" y2="68.58" width="0.1524" layer="91"/>
<junction x="114.3" y="63.5"/>
<pinref part="R7" gate="G$1" pin="1"/>
<wire x1="116.84" y1="63.5" x2="114.3" y2="63.5" width="0.1524" layer="91"/>
<pinref part="ZD4" gate="G$1" pin="A"/>
<wire x1="106.68" y1="71.12" x2="106.68" y2="63.5" width="0.1524" layer="91"/>
<junction x="106.68" y="63.5"/>
</segment>
</net>
<net name="N$14" class="0">
<segment>
<pinref part="R18" gate="G$1" pin="1"/>
<pinref part="R19" gate="G$1" pin="2"/>
<wire x1="165.1" y1="58.42" x2="165.1" y2="55.88" width="0.1524" layer="91"/>
<wire x1="165.1" y1="50.8" x2="165.1" y2="55.88" width="0.1524" layer="91"/>
<pinref part="ZD5" gate="G$1" pin="C"/>
<wire x1="157.48" y1="66.04" x2="160.02" y2="66.04" width="0.1524" layer="91"/>
<wire x1="160.02" y1="66.04" x2="160.02" y2="55.88" width="0.1524" layer="91"/>
<pinref part="ZD6" gate="G$1" pin="A"/>
<wire x1="160.02" y1="55.88" x2="160.02" y2="45.72" width="0.1524" layer="91"/>
<wire x1="160.02" y1="45.72" x2="157.48" y2="45.72" width="0.1524" layer="91"/>
<wire x1="165.1" y1="55.88" x2="160.02" y2="55.88" width="0.1524" layer="91"/>
<pinref part="R14" gate="G$1" pin="2"/>
<wire x1="165.1" y1="55.88" x2="172.72" y2="55.88" width="0.1524" layer="91"/>
<pinref part="C3" gate="G$1" pin="1"/>
<wire x1="172.72" y1="55.88" x2="177.8" y2="55.88" width="0.1524" layer="91"/>
<wire x1="172.72" y1="48.26" x2="172.72" y2="55.88" width="0.1524" layer="91"/>
<junction x="172.72" y="55.88"/>
<junction x="165.1" y="55.88"/>
<junction x="160.02" y="55.88"/>
</segment>
</net>
<net name="N$15" class="0">
<segment>
<pinref part="Q5" gate="PMOS" pin="S"/>
<pinref part="Q5" gate="NMOS" pin="D"/>
<wire x1="96.52" y1="58.42" x2="96.52" y2="55.88" width="0.1524" layer="91"/>
<pinref part="M1" gate="G$1" pin="-"/>
<wire x1="96.52" y1="55.88" x2="96.52" y2="53.34" width="0.1524" layer="91"/>
<wire x1="83.82" y1="55.88" x2="96.52" y2="55.88" width="0.1524" layer="91"/>
<junction x="96.52" y="55.88"/>
</segment>
</net>
<net name="N$16" class="0">
<segment>
<pinref part="R14" gate="G$1" pin="1"/>
<pinref part="IN2" gate="T" pin="P"/>
<wire x1="190.5" y1="55.88" x2="187.96" y2="55.88" width="0.1524" layer="91"/>
</segment>
</net>
<net name="N$17" class="0">
<segment>
<pinref part="R6" gate="G$1" pin="1"/>
<wire x1="27.94" y1="63.5" x2="30.48" y2="63.5" width="0.1524" layer="91"/>
<pinref part="T1" gate="G$1" pin="C"/>
<wire x1="15.24" y1="50.8" x2="27.94" y2="63.5" width="0.1524" layer="91"/>
</segment>
</net>
<net name="N$18" class="0">
<segment>
<pinref part="R7" gate="G$1" pin="2"/>
<pinref part="T4" gate="G$1" pin="C"/>
<wire x1="139.7" y1="50.8" x2="129.54" y2="63.5" width="0.1524" layer="91"/>
<wire x1="129.54" y1="63.5" x2="127" y2="63.5" width="0.1524" layer="91"/>
</segment>
</net>
<net name="GND" class="0">
<segment>
<pinref part="C1" gate="G$1" pin="2"/>
<wire x1="-17.78" y1="43.18" x2="-17.78" y2="30.48" width="0.1524" layer="91"/>
<wire x1="-17.78" y1="30.48" x2="-10.16" y2="30.48" width="0.1524" layer="91"/>
<pinref part="Q1" gate="NMOS" pin="S"/>
<wire x1="-10.16" y1="30.48" x2="7.62" y2="30.48" width="0.1524" layer="91"/>
<wire x1="7.62" y1="30.48" x2="15.24" y2="30.48" width="0.1524" layer="91"/>
<wire x1="15.24" y1="30.48" x2="43.18" y2="30.48" width="0.1524" layer="91"/>
<wire x1="43.18" y1="30.48" x2="60.96" y2="30.48" width="0.1524" layer="91"/>
<wire x1="60.96" y1="30.48" x2="60.96" y2="43.18" width="0.1524" layer="91"/>
<pinref part="R1" gate="G$1" pin="1"/>
<wire x1="43.18" y1="33.02" x2="43.18" y2="30.48" width="0.1524" layer="91"/>
<pinref part="T1" gate="G$1" pin="E"/>
<wire x1="15.24" y1="40.64" x2="15.24" y2="30.48" width="0.1524" layer="91"/>
<pinref part="R3" gate="G$1" pin="1"/>
<wire x1="7.62" y1="33.02" x2="7.62" y2="30.48" width="0.1524" layer="91"/>
<pinref part="R12" gate="G$1" pin="1"/>
<wire x1="-10.16" y1="40.64" x2="-10.16" y2="30.48" width="0.1524" layer="91"/>
<junction x="-10.16" y="30.48"/>
<junction x="7.62" y="30.48"/>
<junction x="15.24" y="30.48"/>
<junction x="43.18" y="30.48"/>
<pinref part="C3" gate="G$1" pin="2"/>
<wire x1="172.72" y1="40.64" x2="172.72" y2="30.48" width="0.1524" layer="91"/>
<wire x1="172.72" y1="30.48" x2="165.1" y2="30.48" width="0.1524" layer="91"/>
<pinref part="Q5" gate="NMOS" pin="S"/>
<wire x1="139.7" y1="30.48" x2="147.32" y2="30.48" width="0.1524" layer="91"/>
<wire x1="165.1" y1="30.48" x2="147.32" y2="30.48" width="0.1524" layer="91"/>
<wire x1="147.32" y1="30.48" x2="111.76" y2="30.48" width="0.1524" layer="91"/>
<wire x1="111.76" y1="30.48" x2="96.52" y2="30.48" width="0.1524" layer="91"/>
<wire x1="96.52" y1="30.48" x2="96.52" y2="43.18" width="0.1524" layer="91"/>
<pinref part="R13" gate="G$1" pin="1"/>
<wire x1="111.76" y1="33.02" x2="111.76" y2="30.48" width="0.1524" layer="91"/>
<pinref part="T4" gate="G$1" pin="E"/>
<wire x1="139.7" y1="40.64" x2="139.7" y2="30.48" width="0.1524" layer="91"/>
<pinref part="R15" gate="G$1" pin="1"/>
<wire x1="147.32" y1="33.02" x2="147.32" y2="30.48" width="0.1524" layer="91"/>
<pinref part="R19" gate="G$1" pin="1"/>
<wire x1="165.1" y1="40.64" x2="165.1" y2="30.48" width="0.1524" layer="91"/>
<junction x="165.1" y="30.48"/>
<junction x="147.32" y="30.48"/>
<junction x="139.7" y="30.48"/>
<junction x="111.76" y="30.48"/>
<wire x1="60.96" y1="30.48" x2="78.74" y2="30.48" width="0.1524" layer="91"/>
<wire x1="78.74" y1="30.48" x2="96.52" y2="30.48" width="0.1524" layer="91"/>
<wire x1="96.52" y1="30.48" x2="78.74" y2="30.48" width="0.1524" layer="91"/>
<wire x1="78.74" y1="30.48" x2="78.74" y2="27.94" width="0.1524" layer="91"/>
<wire x1="78.74" y1="25.4" x2="78.74" y2="27.94" width="0.1524" layer="91"/>
<pinref part="SUPPLY3" gate="GND" pin="GND"/>
<junction x="60.96" y="30.48"/>
<junction x="96.52" y="30.48"/>
<junction x="78.74" y="30.48"/>
</segment>
</net>
</nets>
</sheet>
</sheets>
</schematic>
</drawing>
</eagle>
